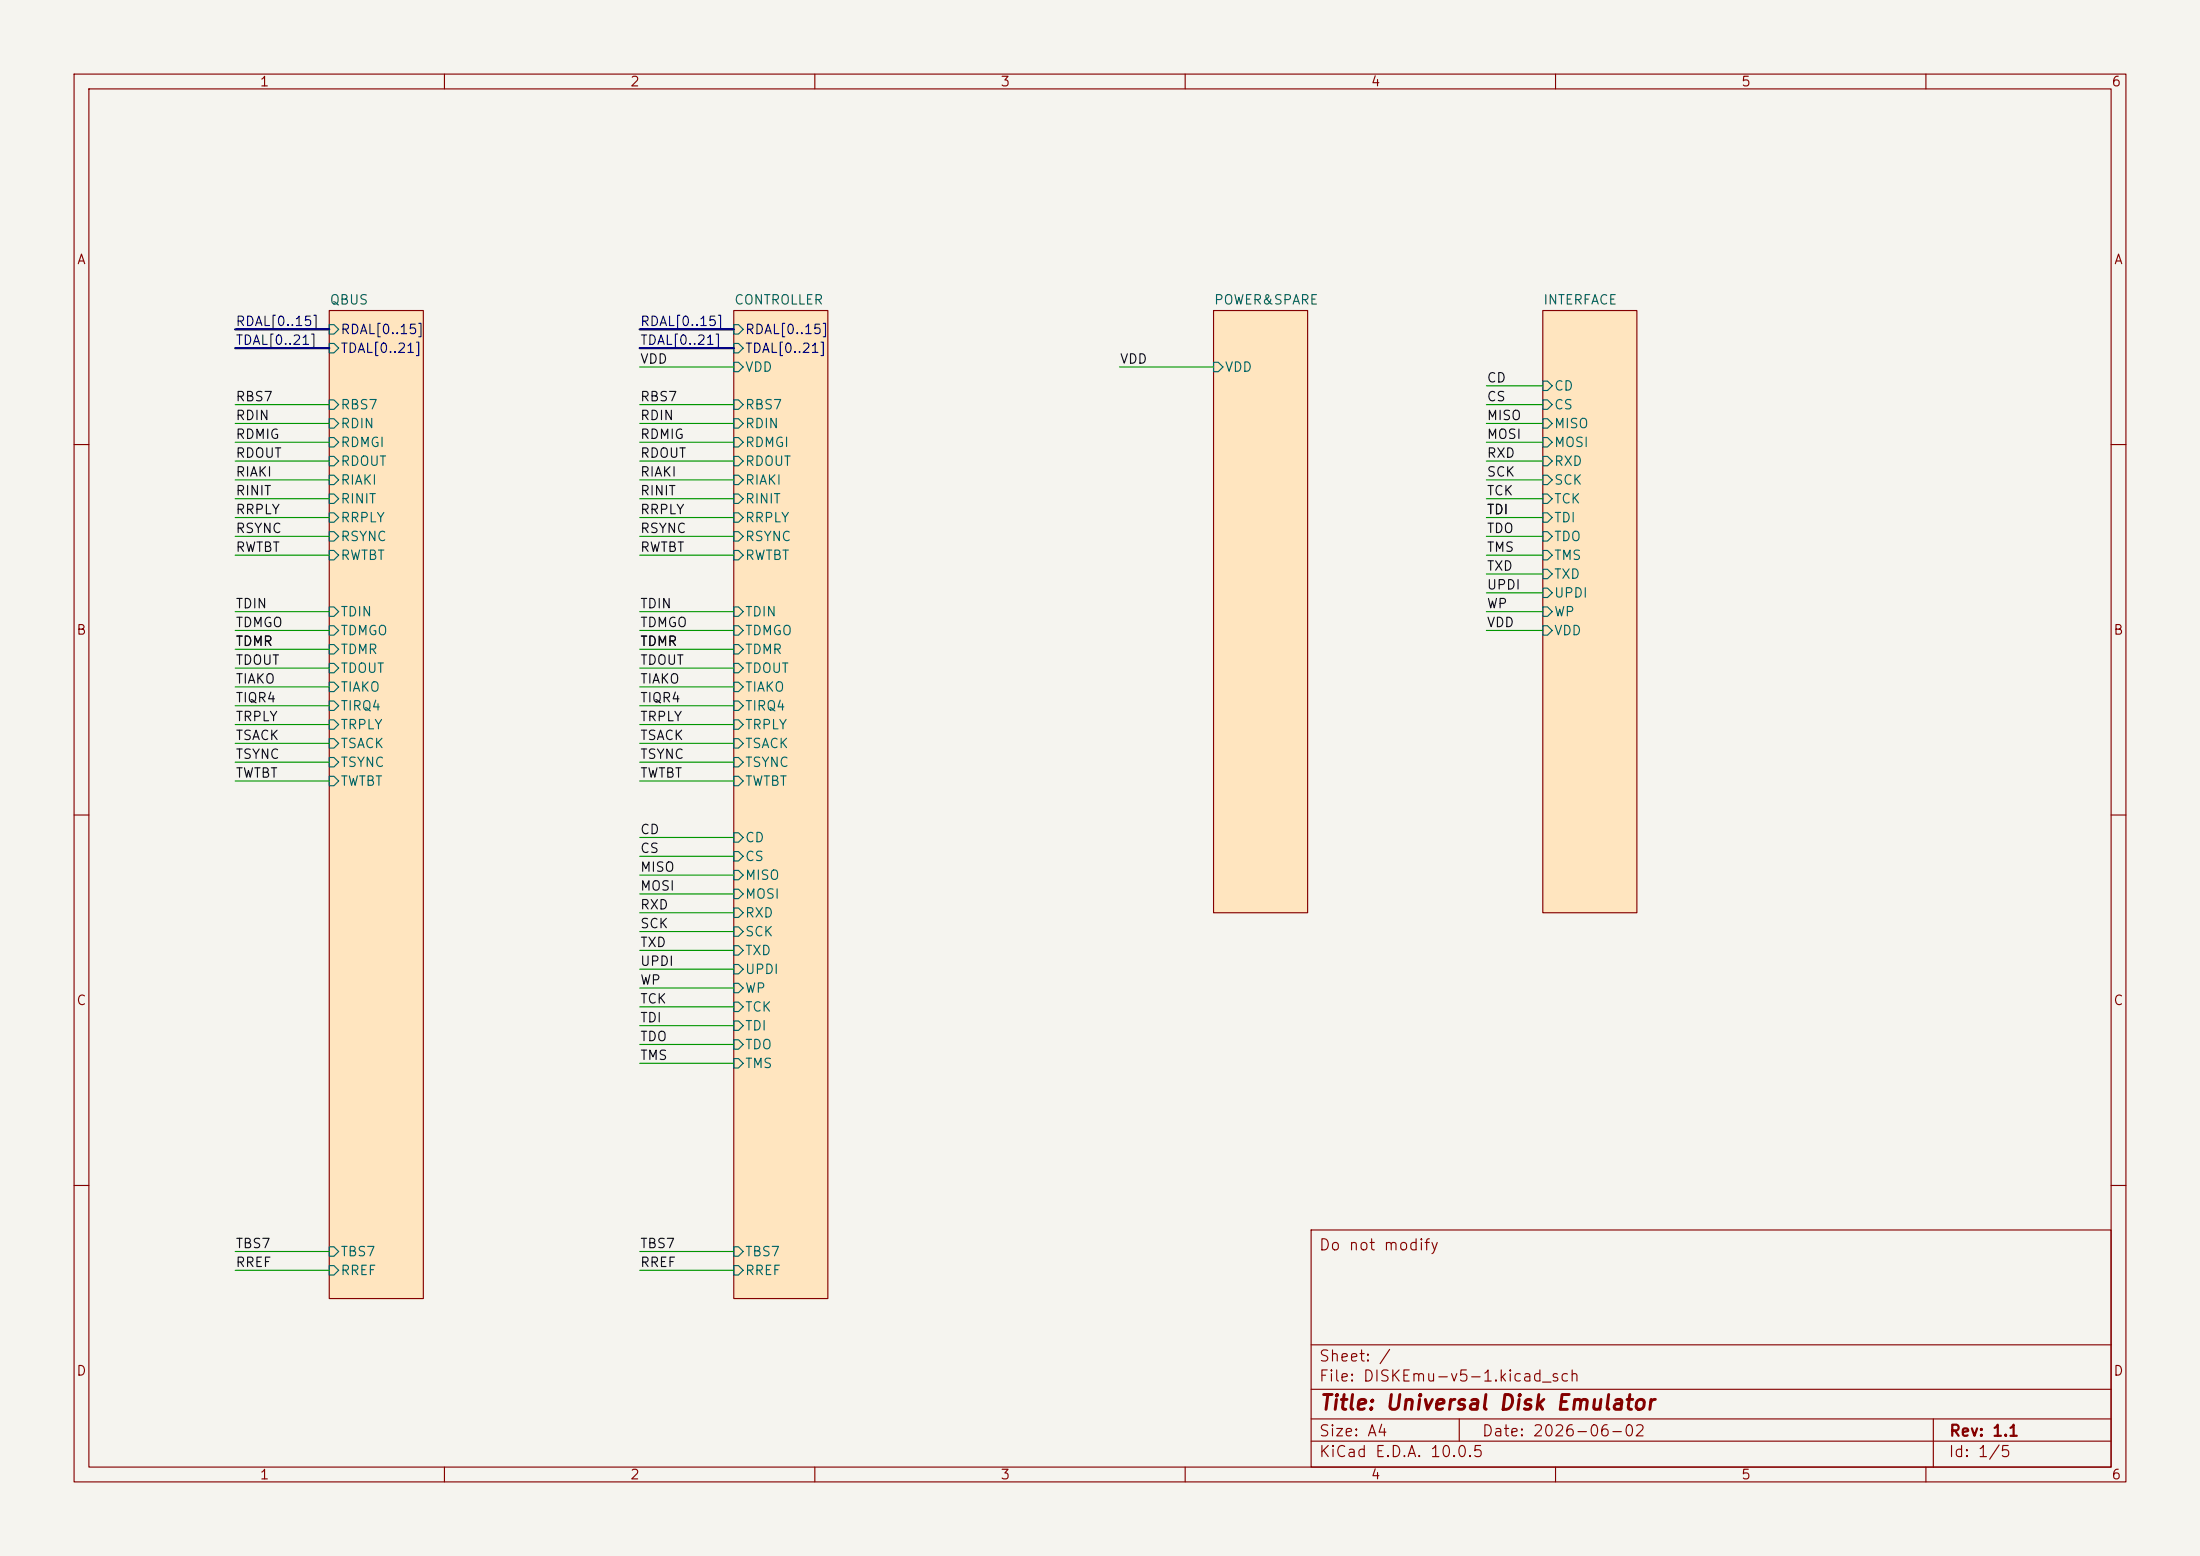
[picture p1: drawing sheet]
<svg xmlns="http://www.w3.org/2000/svg" width="297mm" height="210mm" viewBox="0 0 297 210" stroke-linecap="round" stroke-linejoin="round" font-family="sans-serif">
<path d="M0 0h297v210h-297z" fill="#f5f4ef" stroke="#f5f4ef" stroke-width=".14"/>
<g fill="none" stroke="#840000" stroke-width=".15">
<path d="M10 10h277v190h-277zM12 12h273v186h-273zM60 10v2M110 10v2M160 10v2M210 10v2M260 10v2M44.4 41.9h12.7v133.4h-12.7zM99.1 41.9h12.7v133.4h-12.7zM163.8 41.9h12.7v81.3h-12.7zM208.3 41.9h12.7v81.3h-12.7zM10 60h2"/>
<path d="M285 60h2M10 110h2M285 110h2M10 160h2M177 166h108v32h-108zM285 160h2M60 198v2M110 198v2M160 198v2M177 194.5h108M177 191.5h108M177 187.5h108"/>
<path d="M177 181.5h108M197 191.5v3M210 198v2M260 198v2M261 191.5v6.5"/>
</g>
<g fill="#ffe5bf" stroke="#ffe5bf" stroke-width=".14">
<path d="M163.8 41.9h12.7v81.3h-12.7z"/>
<path d="M99.1 41.9h12.7v133.4h-12.7z"/>
<path d="M44.4 41.9h12.7v133.4h-12.7z"/>
<path d="M208.3 41.9h12.7v81.3h-12.7z"/>
</g>
<g fill="none" stroke="#006464" stroke-width=".15">
<path d="M44.4 43.8h.7l.6 .7-.6 .6h-.7zM44.4 46.4h.7l.6 .6-.6 .6h-.7zM44.4 54h.7l.6 .6-.6 .6h-.7zM44.4 56.5h.7l.6 .7-.6 .6h-.7zM44.4 59.1h.7l.6 .6-.6 .6h-.7zM99.1 43.8h.6l.6 .7-.6 .6h-.6zM99.1 46.4h.6l.6 .6-.6 .6h-.6zM99.1 54h.6l.6 .6-.6 .6h-.6zM99.1 56.5h.6l.6 .7-.6 .6h-.6zM99.1 59.1h.6l.6 .6-.6 .6h-.6zM99.1 48.9h.6l.6 .6-.6 .7h-.6zM163.8 48.9h.7l.6 .6-.6 .7h-.7z"/>
<path d="M208.3 51.4h.6l.6 .7-.6 .6h-.6zM208.3 54h.6l.6 .6-.6 .6h-.6zM208.3 56.5h.6l.6 .7-.6 .6h-.6zM208.3 59.1h.6l.6 .6-.6 .6h-.6zM44.4 61.6h.7l.6 .6-.6 .7h-.7zM44.4 64.1h.7l.6 .7-.6 .6h-.7zM44.4 66.7h.7l.6 .6-.6 .6h-.7zM44.4 69.2h.7l.6 .7-.6 .6h-.7zM44.4 74.3h.7l.6 .6-.6 .7h-.7zM44.4 71.8h.7l.6 .6-.6 .6h-.7zM99.1 61.6h.6l.6 .6-.6 .7h-.6zM99.1 64.1h.6l.6 .7-.6 .6h-.6z"/>
<path d="M99.1 66.7h.6l.6 .6-.6 .6h-.6zM99.1 69.2h.6l.6 .7-.6 .6h-.6zM99.1 74.3h.6l.6 .6-.6 .7h-.6zM99.1 71.8h.6l.6 .6-.6 .6h-.6zM208.3 61.6h.6l.6 .6-.6 .7h-.6zM208.3 64.1h.6l.6 .7-.6 .6h-.6zM208.3 66.7h.6l.6 .6-.6 .6h-.6zM208.3 69.2h.6l.6 .7-.6 .6h-.6zM208.3 71.8h.6l.6 .6-.6 .6h-.6zM208.3 74.3h.6l.6 .6-.6 .7h-.6zM208.3 76.8h.6l.6 .7-.6 .6h-.6zM208.3 79.4h.6l.6 .6-.6 .6h-.6z"/>
<path d="M44.4 81.9h.7l.6 .7-.6 .6h-.7zM44.4 84.5h.7l.6 .6-.6 .6h-.7zM44.4 87h.7l.6 .6-.6 .7h-.7zM44.4 89.5h.7l.6 .7-.6 .6h-.7zM44.4 92.1h.7l.6 .6-.6 .6h-.7zM44.4 94.6h.7l.6 .7-.6 .6h-.7zM44.4 97.2h.7l.6 .6-.6 .6h-.7zM44.4 99.7h.7l.6 .6-.6 .7h-.7zM99.1 81.9h.6l.6 .7-.6 .6h-.6zM99.1 84.5h.6l.6 .6-.6 .6h-.6zM99.1 87h.6l.6 .6-.6 .7h-.6zM99.1 89.5h.6l.6 .7-.6 .6h-.6z"/>
<path d="M99.1 92.1h.6l.6 .6-.6 .6h-.6zM99.1 94.6h.6l.6 .7-.6 .6h-.6zM99.1 97.2h.6l.6 .6-.6 .6h-.6zM99.1 99.7h.6l.6 .6-.6 .7h-.6zM208.3 81.9h.6l.6 .7-.6 .6h-.6zM208.3 84.5h.6l.6 .6-.6 .6h-.6zM44.4 102.2h.7l.6 .7-.6 .6h-.7zM44.4 104.8h.7l.6 .6-.6 .6h-.7zM99.1 102.2h.6l.6 .7-.6 .6h-.6zM99.1 104.8h.6l.6 .6-.6 .6h-.6zM99.1 112.4h.6l.6 .6-.6 .7h-.6zM99.1 114.9h.6l.6 .7-.6 .6h-.6z"/>
<path d="M99.1 117.5h.6l.6 .6-.6 .6h-.6zM99.1 120h.6l.6 .7-.6 .6h-.6zM99.1 122.6h.6l.6 .6-.6 .6h-.6zM99.1 125.1h.6l.6 .6-.6 .7h-.6zM99.1 127.6h.6l.6 .7-.6 .6h-.6zM99.1 130.2h.6l.6 .6-.6 .6h-.6zM99.1 132.7h.6l.6 .7-.6 .6h-.6zM99.1 135.3h.6l.6 .6-.6 .6h-.6zM99.1 137.8h.6l.6 .6-.6 .7h-.6zM99.1 140.3h.6l.6 .7-.6 .6h-.6zM99.1 142.9h.6l.6 .6-.6 .6h-.6zM44.4 168.3h.7l.6 .6-.6 .6h-.7z"/>
<path d="M44.4 170.8h.7l.6 .7-.6 .6h-.7zM99.1 170.8h.6l.6 .7-.6 .6h-.6zM99.1 168.3h.6l.6 .6-.6 .6h-.6z"/>
</g>
<path d="M31.7 47h12.7M31.7 44.5h12.7M86.4 47h12.7M86.4 44.5h12.7" fill="none" stroke="#000084" stroke-width=".3"/>
<g fill="none" stroke="#009600" stroke-width=".15">
<path d="M31.7 59.7h12.7M31.7 57.2h12.7M31.7 54.6h12.7M86.4 59.7h12.7M86.4 57.2h12.7M86.4 49.5h12.7M86.4 54.6h12.7M151.1 49.5h12.7M200.7 59.7h7.6M200.7 57.2h7.6M200.7 52.1h7.6M200.7 54.6h7.6"/>
<path d="M31.7 64.8h12.7M31.7 74.9h12.7M31.7 72.4h12.7M31.7 69.9h12.7M31.7 67.3h12.7M31.7 62.2h12.7M86.4 64.8h12.7M86.4 74.9h12.7M86.4 72.4h12.7M86.4 69.9h12.7M86.4 67.3h12.7M86.4 62.2h12.7"/>
<path d="M200.7 64.8h7.6M200.7 77.5h7.6M200.7 74.9h7.6M200.7 72.4h7.6M200.7 69.9h7.6M200.7 67.3h7.6M200.7 62.2h7.6M31.7 92.7h12.7M31.7 90.2h12.7M31.7 87.6h12.7M31.7 85.1h12.7M31.7 82.6h12.7"/>
<path d="M31.7 95.3h12.7M31.7 97.8h12.7M86.4 92.7h12.7M86.4 90.2h12.7M86.4 87.6h12.7M86.4 85.1h12.7M86.4 82.6h12.7M86.4 95.3h12.7M86.4 97.8h12.7M200.7 85.1h7.6M200.7 82.6h7.6M200.7 80h7.6"/>
<path d="M31.7 105.4h12.7M31.7 102.9h12.7M31.7 100.3h12.7M86.4 113h12.7M86.4 105.4h12.7M86.4 115.6h12.7M86.4 102.9h12.7M86.4 100.3h12.7M86.4 118.1h12.7M86.4 133.4h12.7M86.4 130.8h12.7M86.4 135.9h12.7"/>
<path d="M86.4 138.4h12.7M86.4 120.7h12.7M86.4 128.3h12.7M86.4 125.7h12.7M86.4 123.2h12.7M86.4 143.5h12.7M86.4 141h12.7M31.7 168.9h12.7M31.7 171.5h12.7M86.4 168.9h12.7M86.4 171.5h12.7"/>
</g>
<text font-size="2" fill="#840000" x="178" y="190.8">Title: Universal Disk Emulator</text>
<g font-size="1.5" fill="#840000">
<text x="178" y="169.1">Do not modify</text>
<text x="178" y="184.1">Sheet: /</text>
<text x="178" y="186.8">File: DISKEmu-v5-1.kicad_sch</text>
<text x="178" y="197">KiCad E.D.A. 10.0.5</text>
<text x="178" y="194.2">Size: A4</text>
<text x="200" y="194.2">Date: 2026-06-02</text>
<text x="263" y="197">Id: 1/5</text>
<text x="263" y="194.2">Rev: 1.1</text>
</g>
<g font-size="1.3" fill="#840000">
<text x="35" y="12">1</text>
<text x="85" y="12">2</text>
<text x="135" y="12">3</text>
<text x="185" y="12">4</text>
<text x="235" y="12">5</text>
<text x="285" y="12">6</text>
<text x="10.3" y="36">A</text>
<text x="285.3" y="36">A</text>
<text x="10.2" y="86">B</text>
<text x="285.2" y="86">B</text>
<text x="10.2" y="136">C</text>
<text x="285.2" y="136">C</text>
<text x="10.2" y="186">D</text>
<text x="285.2" y="186">D</text>
<text x="35" y="200">1</text>
<text x="85" y="200">2</text>
<text x="135" y="200">3</text>
<text x="185" y="200">4</text>
<text x="235" y="200">5</text>
<text x="285" y="200">6</text>
</g>
<g font-size="1.3" fill="#006464">
<text x="44.4" y="41.4">QBUS</text>
<text x="99" y="41.4">CONTROLLER</text>
<text x="163.8" y="41.4">POWER&amp;SPARE</text>
<text x="208.3" y="41.4">INTERFACE</text>
<text x="100.5" y="50.5">VDD</text>
<text x="165.3" y="50.5">VDD</text>
<text x="209.7" y="53">CD</text>
<text x="45.9" y="55.6">RBS7</text>
<text x="45.9" y="58.1">RDIN</text>
<text x="100.5" y="55.6">RBS7</text>
<text x="100.5" y="58.1">RDIN</text>
<text x="209.7" y="55.6">CS</text>
<text x="209.7" y="58.1">MISO</text>
<text x="45.9" y="60.7">RDMGI</text>
<text x="45.9" y="63.2">RDOUT</text>
<text x="45.9" y="65.7">RIAKI</text>
<text x="100.5" y="60.7">RDMGI</text>
<text x="100.5" y="63.2">RDOUT</text>
<text x="100.5" y="65.7">RIAKI</text>
<text x="209.7" y="60.7">MOSI</text>
<text x="209.7" y="63.2">RXD</text>
<text x="209.7" y="65.7">SCK</text>
<text x="45.9" y="68.3">RINIT</text>
<text x="45.9" y="70.8">RRPLY</text>
<text x="100.5" y="68.3">RINIT</text>
<text x="100.5" y="70.8">RRPLY</text>
<text x="209.7" y="68.3">TCK</text>
<text x="209.7" y="70.8">TDI</text>
<text x="45.9" y="75.9">RWTBT</text>
<text x="45.9" y="73.4">RSYNC</text>
<text x="100.5" y="75.9">RWTBT</text>
<text x="100.5" y="73.4">RSYNC</text>
<text x="209.7" y="73.4">TDO</text>
<text x="209.7" y="75.9">TMS</text>
<text x="45.9" y="83.5">TDIN</text>
<text x="100.5" y="83.5">TDIN</text>
<text x="209.7" y="78.4">TXD</text>
<text x="209.7" y="81">UPDI</text>
<text x="209.7" y="83.5">WP</text>
<text x="45.9" y="86.1">TDMGO</text>
<text x="45.9" y="88.6">TDMR</text>
<text x="100.5" y="86.1">TDMGO</text>
<text x="100.5" y="88.6">TDMR</text>
<text x="209.7" y="86.1">VDD</text>
<text x="45.9" y="91.1">TDOUT</text>
<text x="45.9" y="93.7">TIAKO</text>
<text x="100.5" y="91.1">TDOUT</text>
<text x="100.5" y="93.7">TIAKO</text>
<text x="45.9" y="96.2">TIRQ4</text>
<text x="45.9" y="98.8">TRPLY</text>
<text x="45.9" y="101.3">TSACK</text>
<text x="100.5" y="96.2">TIRQ4</text>
<text x="100.5" y="98.8">TRPLY</text>
<text x="100.5" y="101.3">TSACK</text>
<text x="45.9" y="103.8">TSYNC</text>
<text x="45.9" y="106.4">TWTBT</text>
<text x="100.5" y="103.8">TSYNC</text>
<text x="100.5" y="106.4">TWTBT</text>
<text x="100.5" y="114">CD</text>
<text x="100.5" y="116.5">CS</text>
<text x="100.5" y="119.1">MISO</text>
<text x="100.5" y="121.6">MOSI</text>
<text x="100.5" y="124.2">RXD</text>
<text x="100.5" y="126.7">SCK</text>
<text x="100.5" y="129.2">TXD</text>
<text x="100.5" y="131.8">UPDI</text>
<text x="100.5" y="134.3">WP</text>
<text x="100.5" y="136.9">TCK</text>
<text x="100.5" y="139.4">TDI</text>
<text x="100.5" y="141.9">TDO</text>
<text x="100.5" y="144.5">TMS</text>
<text x="45.9" y="169.9">TBS7</text>
<text x="45.9" y="172.4">RREF</text>
<text x="100.5" y="172.4">RREF</text>
<text x="100.5" y="169.9">TBS7</text>
</g>
<g font-size="1.3" fill="#000084">
<text x="31.7" y="44.3">RDAL[0..15]</text>
<text x="31.7" y="46.9">TDAL[0..21]</text>
<text x="45.9" y="45.4">RDAL[0..15]</text>
<text x="45.9" y="48">TDAL[0..21]</text>
<text x="86.3" y="44.3">RDAL[0..15]</text>
<text x="86.3" y="46.9">TDAL[0..21]</text>
<text x="100.5" y="45.4">RDAL[0..15]</text>
<text x="100.5" y="48">TDAL[0..21]</text>
</g>
<g font-size="1.3" fill="#0f0f0f">
<text x="86.3" y="49.4">VDD</text>
<text x="151.1" y="49.4">VDD</text>
<text x="200.6" y="51.9">CD</text>
<text x="31.7" y="59.6">RDMIG</text>
<text x="31.7" y="57">RDIN</text>
<text x="31.7" y="54.5">RBS7</text>
<text x="86.3" y="54.5">RBS7</text>
<text x="86.3" y="59.6">RDMIG</text>
<text x="86.3" y="57">RDIN</text>
<text x="200.6" y="59.6">MOSI</text>
<text x="200.6" y="54.5">CS</text>
<text x="200.6" y="57">MISO</text>
<text x="31.7" y="62.1">RDOUT</text>
<text x="31.7" y="64.6">RIAKI</text>
<text x="86.3" y="62.1">RDOUT</text>
<text x="86.3" y="64.6">RIAKI</text>
<text x="200.6" y="64.6">SCK</text>
<text x="200.6" y="62.1">RXD</text>
<text x="31.7" y="69.7">RRPLY</text>
<text x="31.7" y="67.2">RINIT</text>
<text x="86.3" y="67.2">RINIT</text>
<text x="86.3" y="69.7">RRPLY</text>
<text x="200.6" y="69.7">TDI</text>
<text x="200.6" y="67.2">TCK</text>
<text x="31.7" y="74.8">RWTBT</text>
<text x="31.7" y="72.3">RSYNC</text>
<text x="86.3" y="74.8">RWTBT</text>
<text x="86.3" y="72.3">RSYNC</text>
<text x="200.6" y="74.8">TMS</text>
<text x="200.6" y="77.3">TXD</text>
<text x="200.6" y="72.3">TDO</text>
<text x="31.7" y="82.4">TDIN</text>
<text x="86.3" y="82.4">TDIN</text>
<text x="200.6" y="82.4">WP</text>
<text x="200.6" y="79.9">UPDI</text>
<text x="31.7" y="87.5">TDMR</text>
<text x="31.7" y="85">TDMGO</text>
<text x="86.3" y="87.5">TDMR</text>
<text x="86.3" y="85">TDMGO</text>
<text x="200.6" y="85">VDD</text>
<text x="31.7" y="95.1">TIQR4</text>
<text x="31.7" y="90">TDOUT</text>
<text x="31.7" y="92.6">TIAKO</text>
<text x="86.3" y="95.1">TIQR4</text>
<text x="86.3" y="90">TDOUT</text>
<text x="86.3" y="92.6">TIAKO</text>
<text x="31.7" y="100.2">TSACK</text>
<text x="31.7" y="97.7">TRPLY</text>
<text x="86.3" y="100.2">TSACK</text>
<text x="86.3" y="97.7">TRPLY</text>
<text x="31.7" y="105.3">TWTBT</text>
<text x="31.7" y="102.7">TSYNC</text>
<text x="86.3" y="105.3">TWTBT</text>
<text x="86.3" y="102.7">TSYNC</text>
<text x="86.3" y="112.9">CD</text>
<text x="86.3" y="115.4">CS</text>
<text x="86.3" y="118">MISO</text>
<text x="86.3" y="123.1">RXD</text>
<text x="86.3" y="120.5">MOSI</text>
<text x="86.3" y="125.6">SCK</text>
<text x="86.3" y="128.1">TXD</text>
<text x="86.3" y="130.7">UPDI</text>
<text x="86.3" y="135.8">TCK</text>
<text x="86.3" y="133.2">WP</text>
<text x="86.3" y="140.8">TDO</text>
<text x="86.3" y="143.4">TMS</text>
<text x="86.3" y="138.3">TDI</text>
<text x="31.7" y="168.8">TBS7</text>
<text x="31.7" y="171.3">RREF</text>
<text x="86.3" y="171.3">RREF</text>
<text x="86.3" y="168.8">TBS7</text>
</g>
</svg>
